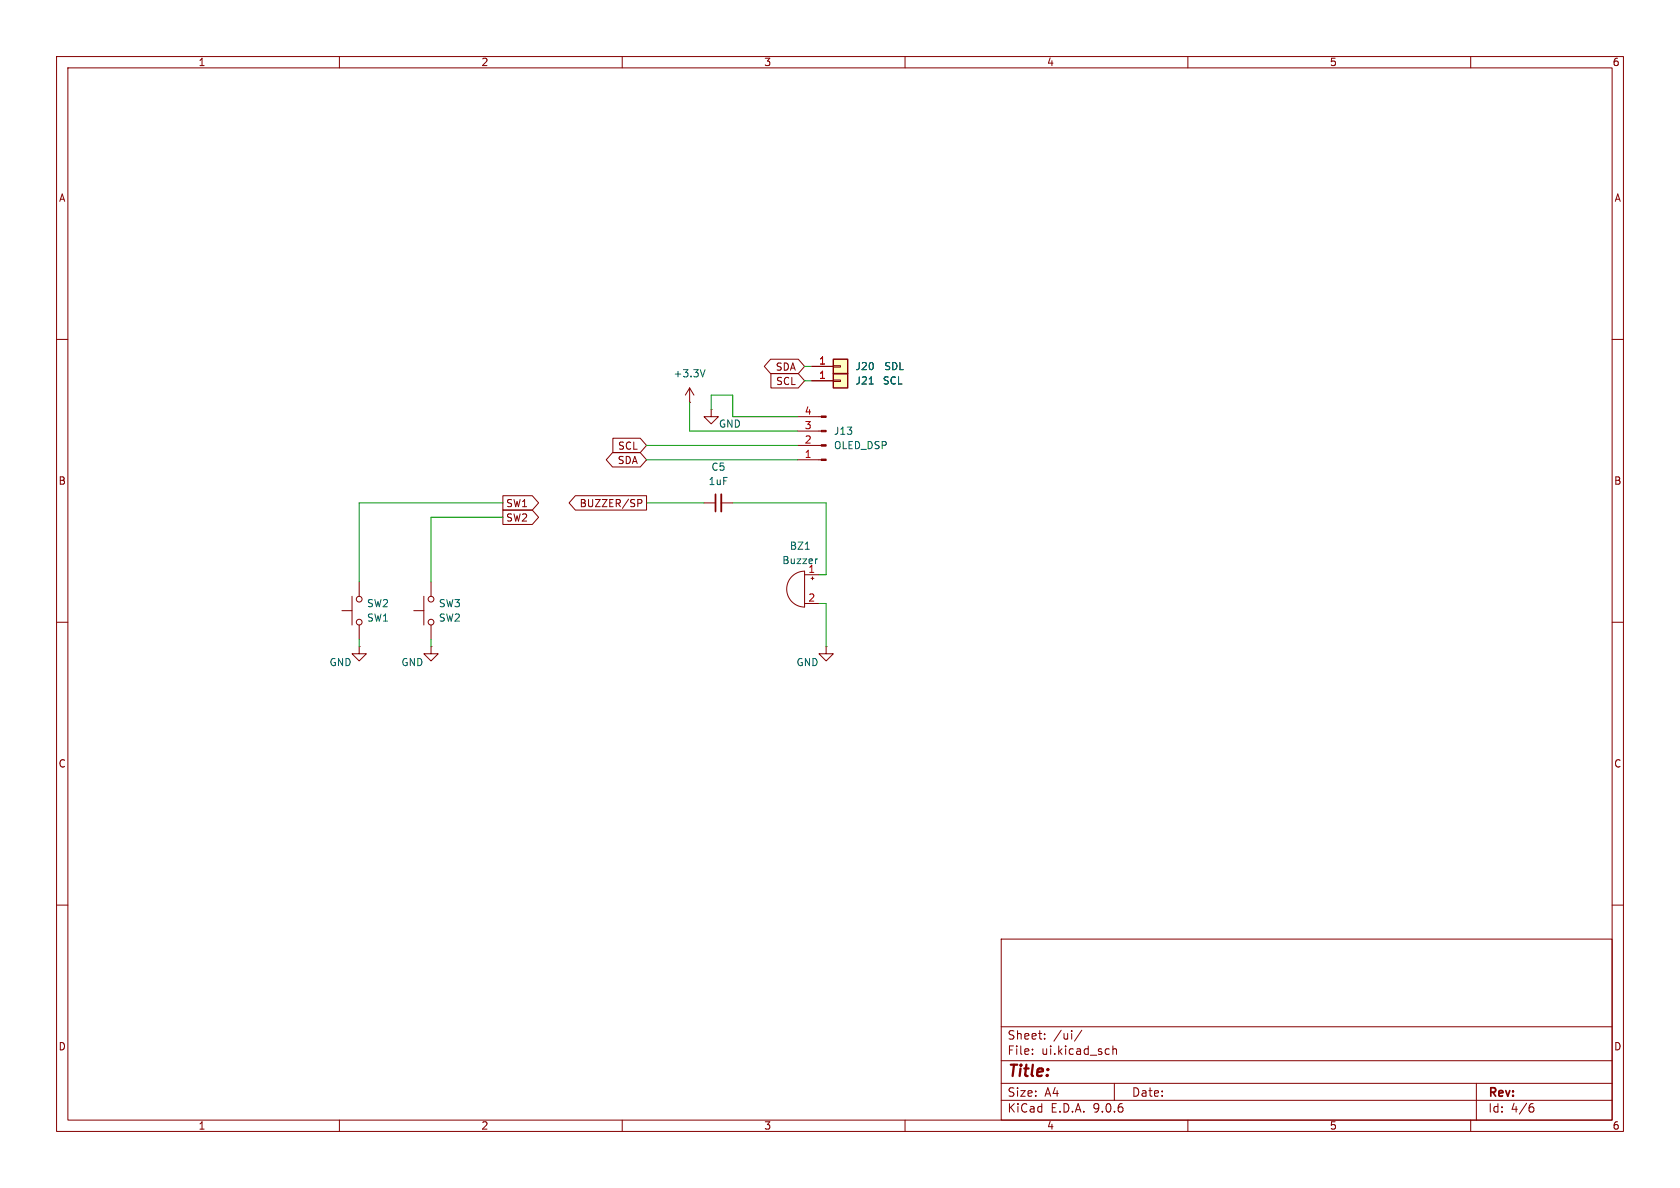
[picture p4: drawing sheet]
<svg xmlns="http://www.w3.org/2000/svg" width="297mm" height="210mm" viewBox="0 0 297 210" stroke-linecap="round" stroke-linejoin="round" font-family="sans-serif">
<g fill="none" stroke="#840000" stroke-width=".18">
<path d="M10 10h277v190h-277zM12 12h273v186h-273zM60 10v2M110 10v2M160 10v2M210 10v2M260 10v2M10 60h2M125.7 72.4v1.3h1.3l-1.3 1.2-1.2-1.2h1.2M125.7 72.4h.1M141 78.7h4.2M141 76.2h4.2"/>
<path d="M141 73.7h4.2M285 60h2M124.5 88.9h2M127.5 88.9h2M141 81.3h4.2M10 110h2M73.2 108h1.7M74.9 105.4v5.1M76.2 102.9v2.5M76.2 110.5v2.5M140 101.9a3.2 3.2 0 0 1 2.2-.9v6.3a3.2 3.2 0 0 1-2.9-1.9 3.2 3.2 0 0 1 .7-3.5zM142.2 101.6h2.6"/>
<path d="M142.2 106.7h2.6M143.4 102.2h.5M143.6 102v.5M146 114.3v1.3h1.3l-1.3 1.2-1.2-1.2h1.2M146 114.3h.1M285 110h2M10 160h2M177 166h108v32h-108zM285 160h2M60 198v2M110 198v2M160 198v2"/>
<path d="M177 194.5h108M177 191.5h108M177 187.5h108M177 181.5h108M182.5 186.3v.1M182.5 185.5v.1M184.7 183.6v.1M184.7 182.8v.1M191.2 182.1l-1.2 2M196.7 184.9v1.5M196.7 185.5l.3-.1 .3 .1 .1 .9M197 191.5v3"/>
<path d="M210 198v2M260 198v2M261 191.5v6.5M270.6 195.7h.4l.2 .3-.1 .5-.5 .1M271 195.1l-.4 .1"/>
<circle cx="76.2" cy="110" r=".51"/>
<circle cx="76.2" cy="105.9" r=".51"/>
</g>
<path d="M142.4 97.1h.7M144.5 98.8l-.2 .1" fill="none" stroke="#006464" stroke-width=".18"/>
<path d="M126.5 87.4v3" fill="none" stroke="#840000" stroke-width=".3"/>
<path d="M127.5 87.4v3" fill="none" stroke="#840000" stroke-width=".33"/>
<g fill="#840000" stroke="#840000" stroke-width=".18">
<path d="M145.2 81.2h.8v.2h-.8z"/>
<path d="M145.2 78.6h.8v.3h-.8z"/>
<path d="M145.2 76.1h.8v.2h-.8z"/>
<path d="M145.2 73.5h.8v.3h-.8z"/>
</g>
<path d="M147.3 66h2.6v2.6h-2.6z" fill="#ffffc2"/>
<path d="M147.3 66h2.6v2.6h-2.6z" fill="none" stroke="#840000" stroke-width=".25"/>
<path d="M143.5 67.3h3.8M147.3 67.2h1.3v.2h-1.3z" fill="none" stroke="#840000" stroke-width=".18"/>
<path d="M153.7 67.9h.7" fill="none" stroke="#006464" stroke-width=".18"/>
<path d="M147.3 63.5h2.6v2.5h-2.6z" fill="#ffffc2"/>
<path d="M147.3 63.5h2.6v2.5h-2.6z" fill="none" stroke="#840000" stroke-width=".25"/>
<g fill="none" stroke="#840000" stroke-width=".18">
<path d="M108.3 77.5h4.9l1.1 1.2-1.1 1.3h-4.9zM121.9 71.1h.1M121.9 68.6l-.7 1.3M121.9 68.6l.8 1.3M121.9 68.6v2.5M136.2 63.5h4.9l1.1 1.3-1.1 1.2h-4.9l-1.1-1.2zM136.3 66h4.8l1.1 1.3-1.1 1.3h-4.8zM143.5 64.8h3.8M143.5 67.3h3.8M147.3 64.6h1.3v.3h-1.3zM88.9 90.2h5.2l1.1 1.2-1.1 1.3h-5.2zM88.9 87.6h5.2l1.1 1.3-1.1 1.3h-5.2z"/>
<path d="M101.7 87.6h12.6v2.6h-12.6l-1.1-1.3zM108.3 80h4.9l1.1 1.3-1.1 1.3h-4.9l-1.1-1.3zM112.8 88.3h.4l.3 .2-.1 .4-.6 .1M60.5 108h1.7M62.2 105.4v5.1M63.5 114.3v1.3h1.3l-1.3 1.2-1.3-1.2h1.3M63.5 114.3h.1M63.5 102.9v2.5M63.5 110.5v2.5M76.2 114.3v1.3h1.3l-1.3 1.2-1.3-1.2h1.3M76.2 114.3h.1"/>
<circle cx="63.5" cy="105.9" r=".51"/>
<circle cx="63.5" cy="110" r=".51"/>
</g>
<path d="M124.6 65.3l-.4 1.3M153.7 67.9h.7" fill="none" stroke="#006464" stroke-width=".18"/>
<g fill="none" stroke="#009600" stroke-width=".18">
<path d="M114.3 78.7h26.7M121.9 71.1v5.1h19.1M125.7 72.4v-2.5h3.8v3.8h11.5M142.2 67.3h1.3M142.2 64.8h1.3M88.9 88.9h-25.4v14M88.9 91.4h-12.7v11.5M114.3 88.9h10.2M114.3 81.3h26.7M129.5 88.9h16.5v12.7h-1.2M63.5 113v1.3M76.2 113v1.3"/>
<path d="M144.8 106.7h1.2v7.6"/>
</g>
<text font-size="2.8" fill="#840000" x="178" y="190.9">Title:</text>
<g font-size="2.1" fill="#840000">
<text x="178" y="184">Sheet:</text>
<text x="186.2" y="184">/ui/</text>
<text x="178" y="186.7">File:</text>
<text x="184.1" y="186.7">ui.kicad_sch</text>
<text x="178" y="196.9">KiCad</text>
<text x="178" y="194.1">Size:</text>
<text x="184.7" y="194.1">A4</text>
<text x="185.7" y="196.9">E.D.A.</text>
<text x="193.3" y="196.9">9.0.6</text>
<text x="200" y="194.1">Date:</text>
<text x="263" y="194.3">Rev:</text>
<text x="263" y="196.9">Id:</text>
<text x="267.1" y="196.9">4/6</text>
</g>
<g font-size="1.8" fill="#840000">
<text x="35" y="11.9">1</text>
<text x="85" y="11.9">2</text>
<text x="135" y="11.9">3</text>
<text x="185" y="11.9">4</text>
<text x="235" y="11.9">5</text>
<text x="285" y="11.9">6</text>
<text x="10.3" y="35.9">A</text>
<text x="285.3" y="35.9">A</text>
<text x="137" y="65.7">SDA</text>
<text x="137.1" y="68.3">SCL</text>
<text x="109.1" y="82.2">SDA</text>
<text x="109.2" y="79.7">SCL</text>
<text x="10.3" y="85.9">B</text>
<text x="89.4" y="89.9">SW1</text>
<text x="102.4" y="89.9">BUZZER/SP</text>
<text x="285.3" y="85.9">B</text>
<text x="89.4" y="92.4">SW2</text>
<text x="10.3" y="135.9">C</text>
<text x="285.3" y="135.9">C</text>
<text x="10.3" y="185.9">D</text>
<text x="285.3" y="185.9">D</text>
<text x="35" y="199.9">1</text>
<text x="85" y="199.9">2</text>
<text x="135" y="199.9">3</text>
<text x="185" y="199.9">4</text>
<text x="235" y="199.9">5</text>
<text x="285" y="199.9">6</text>
</g>
<g font-size="1.8" fill="#a90000">
<text x="144.7" y="64.5">1</text>
<text x="144.7" y="67.1">1</text>
<text x="142.2" y="75.9">3</text>
<text x="142.2" y="73.4">4</text>
<text x="142.2" y="81">1</text>
<text x="142.2" y="78.5">2</text>
<text x="142.8" y="106.4">2</text>
</g>
<g font-size="1.8" fill="#006464">
<text x="151.1" y="65.6">J20</text>
<text x="156.2" y="65.6">SDL</text>
<text x="119" y="66.9">+3.3V</text>
<text x="151.1" y="68.2">J21</text>
<text x="156" y="68.2">SCL</text>
<text x="127" y="75.8">GND</text>
<text x="147.3" y="77.1">J13</text>
<text x="125.7" y="83.4">C5</text>
<text x="147.3" y="79.6">OLED_DSP</text>
<text x="125.2" y="86">1uF</text>
<text x="138.2" y="99.9">Buzzer</text>
<text x="139.5" y="97.4">BZ1</text>
<text x="142.8" y="101.3">1</text>
<text x="64.8" y="107.5">SW2</text>
<text x="77.5" y="107.5">SW3</text>
<text x="64.8" y="110.1">SW1</text>
<text x="77.5" y="110.1">SW2</text>
<text x="58.2" y="118">GND</text>
<text x="70.9" y="118">GND</text>
<text x="140.7" y="118">GND</text>
</g>
</svg>
